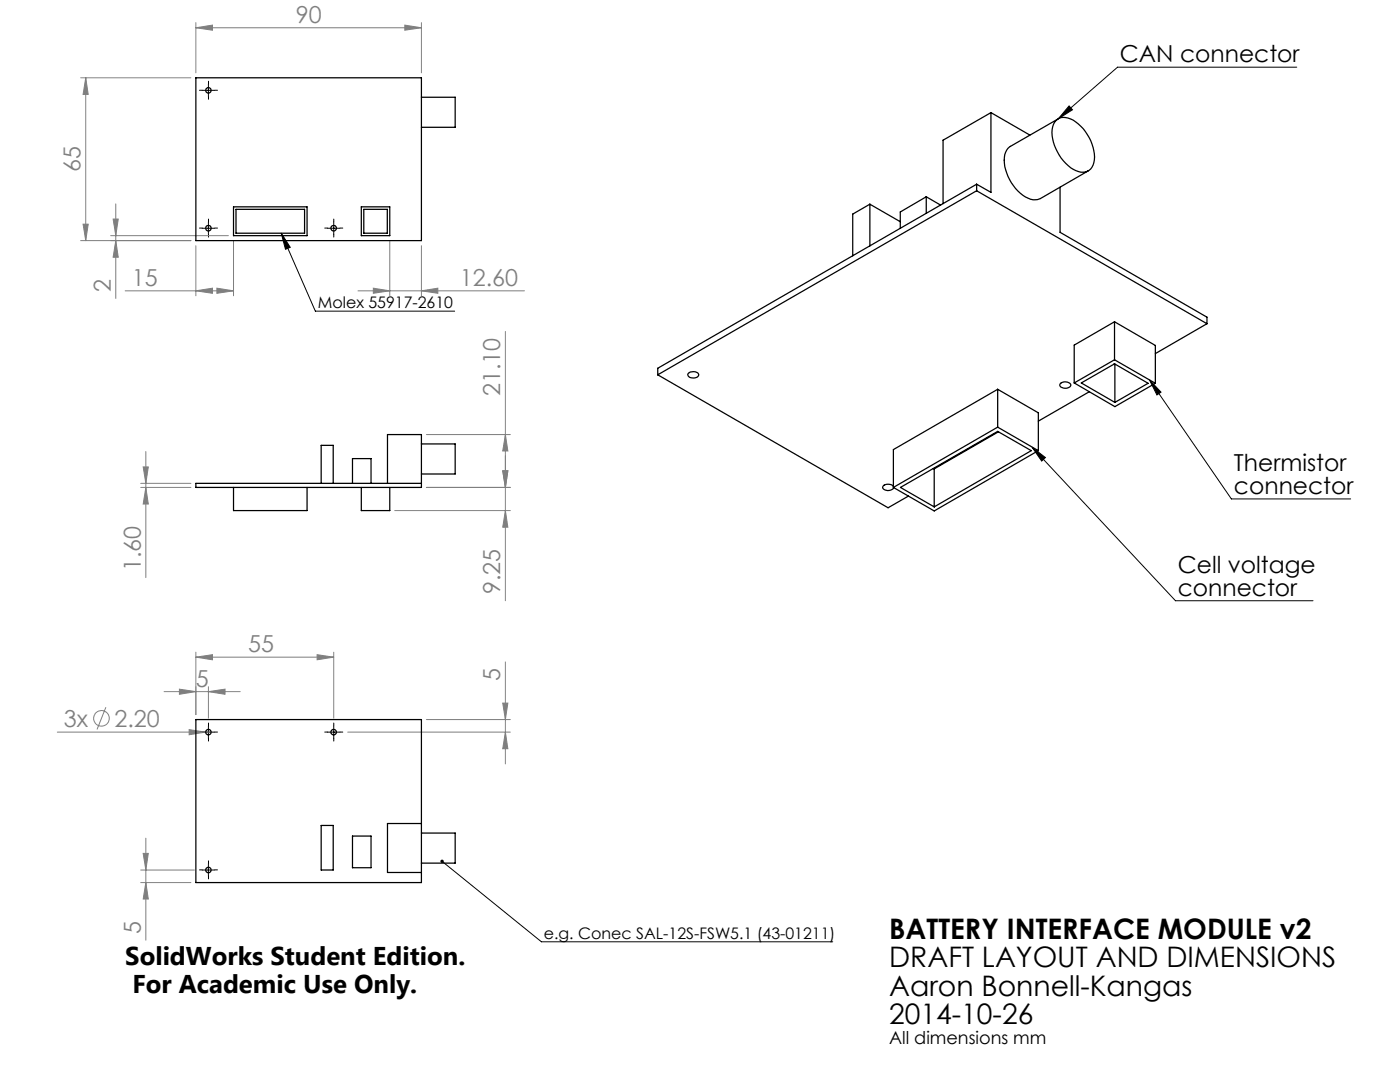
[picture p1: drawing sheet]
<svg xmlns="http://www.w3.org/2000/svg" width="279mm" height="216mm" viewBox="0 0 279 216" stroke-linecap="round" stroke-linejoin="round" font-family="sans-serif">
<g fill="none" stroke="#808080" stroke-width=".2">
<path d="M16.1 15.5h22M17.1 15.5v32.5M17.1 15.5l.5 3.3h-1zM39.1 5.5l3.3-.5v1zM39.1 4.5v10M39.1 5.5h45M80.8 5l3.3 .5-3.3 .5zM84.1 4.5v10M16.1 48h22M16.6 44.7h1l-.5 3.3zM22.1 47h23.5M22.6 43.7h1l-.5 3.3z"/>
<path d="M23.1 40.7v18.8M23.1 48l.5 3.3h-1zM25 58h21.6M39.1 58l3.3-.5v1zM39.1 49v10M43.3 57.5l3.3 .5-3.3 .5zM46.6 48v11M71.4 58h33.3M74.5 57.5l3.3 .5-3.3 .5zM77.8 48v11M84.1 58l3.3-.5v1zM84.1 49v10"/>
<path d="M100.9 66.1v53.8M28.1 97.3h10M28.1 96.4h10M28.6 93.2h1l-.5 3.2zM29.1 90.1v25.2M29.1 97.3l.5 3.3h-1zM85.1 97.3h16.7M85.1 86.7h16.7M100.3 93.9h1.1l-.5 3.4zM100.9 86.7l.5 3.3h-1.1zM78.8 101.9h23M100.9 101.9l.5 3.3h-1.1z"/>
<path d="M32.7 138h15.2M35.8 137.5l3.3 .5-3.3 .5zM39.1 131.1l3.3-.5v1.1zM39.1 130.1v12.5M39.1 131.1h27.5M41.6 138l3.3-.5v1zM41.6 137v6.3M63.3 130.6l3.3 .5-3.3 .6zM66.6 130.1v13.2M100.9 132.1v20.3M11.4 146.1h30.8M21.1 141.1l-1.7 4.5"/>
<path d="M37.7 145.6l3.3 .5-3.3 .5zM69.4 146.1h32.4M85.1 143.6h16.7M100.3 140.3h1.1l-.5 3.3zM100.9 146.1l.5 3.3h-1.1zM28.1 176.1h10M28.1 173.6h10.7M28.6 170.3h1l-.5 3.3zM29.1 167.3v20.3M29.1 176.1l.5 3.3h-1z"/>
<circle cx="20.2" cy="143.3" r="1.56"/>
</g>
<g fill="none" stroke="#000" stroke-width=".2">
<path d="M40.4 18h2.4M41.6 16.8v2.5M258.8 13.4h-35.8l-11.8 10.3M213.4 21.1l.6 .8-2.8 1.8zM40.4 45.5h2.4M41.6 44.3v2.5M56.1 46.5l6.8 15.6h27.8M56.1 46.5l1.8 2.9-.9 .3zM65.3 45.5h2.5M66.6 44.3v2.5M229.4 75.8l2.3 2.4-.8 .6zM229.4 75.8l16.3 23.8h23.9"/>
<path d="M206 89.3l2.6 2-.7 .7zM206 89.3l28.6 30.6h27.4M40.4 146.1h2.4M41.6 144.9v2.5M65.3 146.1h2.5M66.6 144.9v2.5M40.4 173.6h2.4M41.6 172.3v2.5M88.2 171.9l19.9 16h58.1"/>
</g>
<g fill="none" stroke="#000" stroke-width=".2" stroke-dasharray="15.2 1.3 1.3 1.3">
<path d="M40.4 18h-.6M41.6 16.8v-.6M41.6 19.3v.5M42.9 18h.5M40.4 45.5h-.6M41.6 44.3v-.6M41.6 46.8v.5M42.9 45.5h.5M65.4 45.5h-.6M66.6 44.3v-.6M66.6 46.8v.5M67.9 45.5h.5"/>
<path d="M40.4 146.1h-.6M41.6 144.8v-.5M41.6 147.3v.6M42.9 146.1h.5M65.4 146.1h-.6M66.6 144.8v-.5M66.6 147.3v.6M67.9 146.1h.5M40.4 173.6h-.6M41.6 172.3v-.5M41.6 174.8v.6M42.9 173.6h.5"/>
</g>
<g fill="#000">
<path d="M229.4 75.8l2.3 2.4-.8 .6zM206 89.3l2.6 2-.7 .7zM213.4 21.1l.6 .8-2.8 1.8z"/>
<path d="M87.9 171.7a.35 .35 0 0 0 .3 .5 .35 .35 0 0 0 .4-.4 .35 .35 0 0 0-.6-.2l.2 .3zM56.1 46.5l1.8 2.9-.9 .3z"/>
</g>
<g fill="#808080">
<path d="M37.7 145.6l3.3 .5-3.3 .5z"/>
<path d="M63.3 130.6l3.3 .5-3.3 .6zM39.1 131.1l3.3-.5v1.1zM43.3 57.5l3.3 .5-3.3 .5zM39.1 58l3.3-.5v1z"/>
<path d="M35.8 137.5l3.3 .5-3.3 .5zM41.6 138l3.3-.5v1zM39.1 5.5l3.3-.5v1zM80.8 5l3.3 .5-3.3 .5zM74.5 57.5l3.3 .5-3.3 .5zM84.1 58l3.3-.5v1z"/>
<path d="M100.3 93.9h1.1l-.5 3.4zM100.9 86.7l.5 3.3h-1.1zM29.1 97.3l.5 3.3h-1zM28.6 93.2h1l-.5 3.2zM29.1 176.1l.5 3.3h-1zM28.6 170.3h1l-.5 3.3zM100.9 146.1l.5 3.3h-1.1zM100.3 140.3h1.1l-.5 3.3zM16.6 44.7h1l-.5 3.3zM17.1 15.5l.5 3.3h-1z"/>
<path d="M100.3 93.9h1.1l-.5 3.4zM100.9 101.9l.5 3.3h-1.1zM22.6 43.7h1l-.5 3.3zM23.1 48l.5 3.3h-1z"/>
</g>
<g fill="none" stroke="#000" stroke-width=".25">
<path d="M39.1 15.5h45v32.5h-45zM84.1 19.4h6.7v6h-6.7M184.9 39.3v3.2M184.9 39.3l2.8 1.6M184.9 39.3l-5.2 3v3.3M194.9 36.8v1.3M194.9 38.1l46 26.5M194.9 38.1l-63.6 36.7M194.9 36.8l-63.6 36.7v1.3M197.8 22.5v15.9l-2.9-1.6M197.8 22.5l7.7 4.5M197.8 22.5l-9.6 5.5v12.6"/>
<path d="M210.7 24.1a2.73 2.73 0 0 1 3.5-.1 8.9 8.9 0 0 1 4.1 8.5 2.36 2.36 0 0 1-3.6 1.5 9.1 9.1 0 0 1-4.7-8.1 3 3 0 0 1 .7-1.8zM211.2 23.7l-9.6 5.5a3.3 3.3 0 0 0-1.2 3.4 9 9 0 0 0 5.3 7.2l.9 .1 1-.3 9.6-5.5M211.6 37.4v9l29.3 16.9v1.3M46.6 41.3h14.7v5.7h-14.7zM47.1 41.8h13.7v4.7h-13.7zM72.1 41.3h5.7v5.7h-5.7zM72.6 41.8h4.7v4.7h-4.7zM173.6 40.7v8.4M173.6 40.7l6.1 3.5M173.6 40.7l-3.4 2v8.3M131.3 74.8l45.9 26.5 4.1-2.3M137.4 74.5a1.39 1.39 0 0 1 2.1 .3 1.24 1.24 0 0 1-2.2 0z"/>
<path d="M199.1 77.7l8.1 4.7v7.5M199.1 77.7l-20.8 12v7.6M199.1 77.7v7.5M211.6 76.5a1.43 1.43 0 0 1 2.1 .3 1.27 1.27 0 0 1-2.2 .1zM214.4 76.4l8.1 4.7 8.1-4.6M215.8 76.4l6.6-3.8 6.7 3.9-6.6 3.8zM217.4 78.2l-10.2 5.8M222.3 72.6l.2 .1M222.4 64.2l8.2 4.7v7.6M222.4 64.2l-8 4.7v7.5M222.4 64.2v7.6M222.4 71.8l-8 4.6"/>
<path d="M222.4 71.8l8.2 4.7M222.5 72.7v7.6M222.6 72.7h-.1M240.9 64.6l-10.3 6M46.6 97.3v4.6h14.7v-4.6M64.1 96.4v-7.5h2.4v7.5M70.3 96.4v-4.9h3.7v4.9M72.1 97.3v4.6h5.7v-4.6M77.3 96.4v-9.7h6.8v10.6h-45v-.9h45M84.1 88.6h6.7v6h-6.7M178.3 97.1a1.41 1.41 0 0 0-2.1 0 1.06 1.06 0 0 0 1.6 .7l.4-.3 .1-.2M179.7 97.3l19.4-11.2 6.7 3.8-19.4 11.2z"/>
<path d="M186.3 93.5l.1 .1M186.4 93.6v7.5M199.1 85.2l8.1 4.7M199.1 85.2l-20.8 12.1M199.3 86.1l-12.9 7.5M207.2 89.9l-20.8 12.1-8.1-4.7M39.1 143.6h45v32.5h-45zM64.1 164.7h2.4v8.9h-2.4zM70.3 166.8h3.7v6.3h-3.7zM84.1 166.2h6.7v6h-6.7M84.1 164.3h-6.8v9.8h6.8"/>
<circle cx="41.6" cy="18" r=".56"/>
<circle cx="41.6" cy="45.5" r=".55"/>
<circle cx="66.6" cy="45.5" r=".55"/>
<circle cx="41.6" cy="146.1" r=".55"/>
<circle cx="66.6" cy="146.1" r=".55"/>
<circle cx="41.6" cy="173.6" r=".54"/>
</g>
<g font-size="5.6">
<text x="177.5" y="187.4">BATTERY INTERFACE MODULE v2</text>
<text x="177.5" y="193">DRAFT LAYOUT AND DIMENSIONS</text>
<text x="177.5" y="198.7">Aaron Bonnell-Kangas</text>
<text x="177.5" y="204.3">2014-10-26</text>
</g>
<g font-size="5.1">
<text x="25" y="192.5">SolidWorks Student Edition.</text>
<text x="26.4" y="198.1">For Academic Use Only.</text>
</g>
<g font-size="4.7" fill="#808080">
<text x="59" y="4.5">90</text>
<text x="16.1" y="34.3" transform="rotate(-90 16.1 34.3)">65</text>
<text x="22.1" y="58.2" transform="rotate(-90 22.1 58.2)">2</text>
<text x="26.3" y="57">15</text>
<text x="91.8" y="57">12.60</text>
<text x="99.8" y="79" transform="rotate(-90 99.8 79)">21.10</text>
<text x="28.1" y="113.9" transform="rotate(-90 28.1 113.9)">1.60</text>
<text x="99.8" y="118.6" transform="rotate(-90 99.8 118.6)">9.25</text>
<text x="49.6" y="130.1">55</text>
<text x="39.1" y="137">5</text>
<text x="99.8" y="135.9" transform="rotate(-90 99.8 135.9)">5</text>
<text x="12.7" y="145">3x</text>
<text x="22.8" y="145">2.20</text>
<text x="28.1" y="186.3" transform="rotate(-90 28.1 186.3)">5</text>
</g>
<g font-size="4.7">
<text x="223.5" y="12.3">CAN connector</text>
<text x="246.3" y="94">Thermistor</text>
<text x="246.3" y="98.5">connector</text>
<text x="235.1" y="114.3">Cell voltage</text>
<text x="235.1" y="118.8">connector</text>
</g>
<text font-size="3.5" x="177.5" y="208.3">All dimensions mm</text>
<g font-size="3.2">
<text x="63.4" y="61.4">Molex 55917-2610</text>
<text x="108.5" y="187.3">e.g. Conec SAL-12S-FSW5.1 (43-01211)</text>
</g>
</svg>
